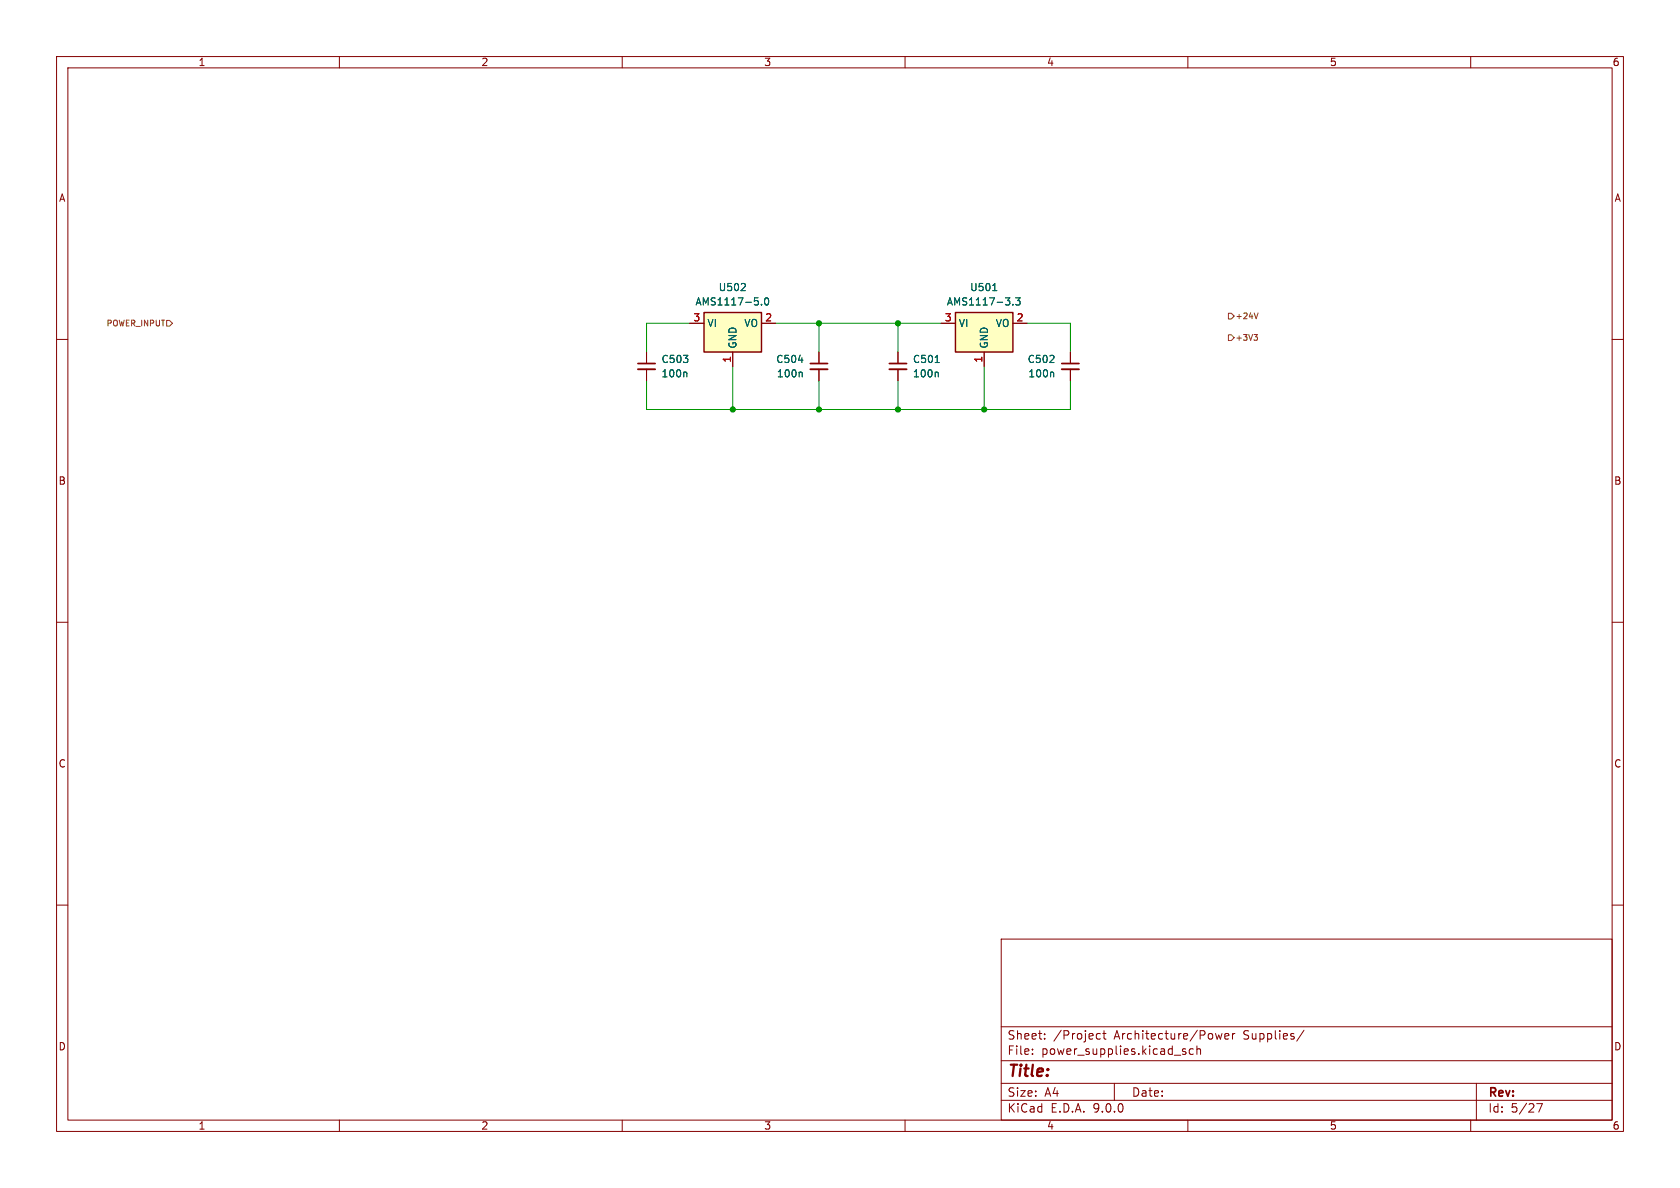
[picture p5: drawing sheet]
<svg xmlns="http://www.w3.org/2000/svg" width="297mm" height="210mm" viewBox="0 0 297 210" stroke-linecap="round" stroke-linejoin="round" font-family="sans-serif">
<g fill="none" stroke="#840000" stroke-width=".18">
<path d="M10 10h277v190h-277zM12 12h273v186h-273zM60 10v2M110 10v2M160 10v2M210 10v2M260 10v2M10 60h2M285 60h2M10 110h2M285 110h2M10 160h2"/>
<path d="M177 166h108v32h-108zM285 160h2M60 198v2M110 198v2M160 198v2M177 194.5h108M177 191.5h108M177 187.5h108M177 181.5h108M182.5 186.3v.1M182.5 185.5v.1M184.7 183.6v.1"/>
<path d="M184.7 182.8v.1M194 183.6h.5M194 182.8h.5M195 182.7h.5M195.2 182.2v1.3l.3 .2M197 191.5v3M209 185.7l.7 .4-.2 .3-.5-.1M209.6 185.5l-.4-.1-.2 .2M210 198v2M211 185.5l-.5-.1-.3 .3v.4l.2 .2h.6M211.6 185.5l.2-.1 .4 .1v.9M211.6 184.9v1.5"/>
<path d="M216 182.7l-.3 1-.2-.7-.3 .7M216.5 183.2l.7-.1v-.3l-.5-.1-.2 .2 .1 .7h.6M217.9 182.7v1M218.3 182.7l-.3 .1-.1 .2M230.5 182.1l-1.3 2M260 198v2M261 191.5v6.5M271.7 195.1h1l-.7 1.5"/>
</g>
<path d="M124.5 55.2h10.1v7h-10.1z" fill="#ffffc2"/>
<path d="M124.5 55.2h10.1v7h-10.1z" fill="none" stroke="#840000" stroke-width=".25"/>
<path d="M121.9 57.2h2.6M134.6 57.2h2.6M129.5 62.2v2.6M189.2 62.2v2.1M189.2 65.3v2" fill="none" stroke="#840000" stroke-width=".18"/>
<path d="M131 51.4h.8M131.7 50.2v.5M134.6 53.8v.1M135.3 52.7l.2-.1a.68 .68 0 0 1 .4 .7 .68 .68 0 0 1-.4 .6 .84 .84 0 0 1-.2-1.2zM186.1 65.8l.2 .2v.6" fill="none" stroke="#006464" stroke-width=".18"/>
<path d="M187.7 64.3h3.1" fill="none" stroke="#840000" stroke-width=".3"/>
<path d="M187.7 65.3h3.1" fill="none" stroke="#840000" stroke-width=".33"/>
<path d="M168.9 55.2h10.2v7h-10.2z" fill="#ffffc2"/>
<path d="M168.9 55.2h10.2v7h-10.2z" fill="none" stroke="#840000" stroke-width=".25"/>
<g fill="none" stroke="#840000" stroke-width=".18">
<path d="M121.9 57.2h2.6M134.6 57.2h2.6M166.4 57.2h2.5M179.1 57.2h2.5M114.3 62.2v2.1M114.3 65.3v2M129.5 62.2v2.6M144.8 62.2v2.1M144.8 65.3v2M158.7 62.2v2.1M158.7 65.3v2M174 62.2v2.6"/>
<path d="M189.2 62.2v2.1M189.2 65.3v2"/>
</g>
<g fill="none" stroke="#006464" stroke-width=".18">
<path d="M131 51.4h.8M131.7 50.2v.5M134.6 53.8v.1M135.3 52.7l.2-.1a.68 .68 0 0 1 .4 .7 .68 .68 0 0 1-.4 .6 .84 .84 0 0 1-.2-1.2zM175.5 51.4h.7M179.1 53.8v.1M179.6 52.6h.7l-.4 .5 .4 .2v.5l-.2 .1-.5-.1M121.2 65.8l.2 .2v.6M141.2 63.7h.7M141.6 65.8l.2 .2v.6M165.3 64.1h.8M165.7 65.8l.2 .2v.6"/>
<path d="M186.1 65.8l.2 .2v.6"/>
</g>
<path d="M112.8 64.3h3M143.3 64.3h3M157.2 64.3h3.1" fill="none" stroke="#840000" stroke-width=".3"/>
<path d="M112.8 65.3h3M143.3 65.3h3M157.2 65.3h3.1" fill="none" stroke="#840000" stroke-width=".33"/>
<path d="M29.5 56.6h.5l.5 .6-.5 .5h-.5zM217.2 59.2h.5l.5 .5-.5 .5h-.5zM217.2 55.4h.5l.5 .5-.5 .5h-.5zM221.7 59.1h.6l-.3 .4M222.1 59.5l.2 .2v.3l-.2 .2M222.4 55.3l-.3 1" fill="none" stroke="#725600" stroke-width=".18"/>
<path d="M121.9 57.2h-7.6v5M137.2 57.2h29.2M144.8 57.2v5M158.7 57.2v5M181.6 57.2h7.6v5M114.3 67.3v5.1h74.9v-5.1M129.5 64.8v7.6M144.8 67.3v5.1M158.7 67.3v5.1M174 64.8v7.6" fill="none" stroke="#009600" stroke-width=".18"/>
<g fill="#009600" stroke="#009600" stroke-width=".18">
<circle cx="129.5" cy="72.4" r=".46"/>
<circle cx="158.7" cy="72.4" r=".46"/>
<circle cx="174" cy="72.4" r=".46"/>
<circle cx="158.7" cy="57.2" r=".46"/>
<circle cx="144.8" cy="72.4" r=".46"/>
<circle cx="144.8" cy="57.2" r=".46"/>
</g>
<text font-size="2.8" fill="#840000" x="178" y="190.9">Title:</text>
<g font-size="2.1" fill="#840000">
<text x="178" y="184">Sheet:</text>
<text x="186.2" y="184">/Project</text>
<text x="197" y="184">Architecture/Power</text>
<text x="220" y="184">Supplies/</text>
<text x="178" y="186.7">File:</text>
<text x="184.1" y="186.7">power_supplies.kicad_sch</text>
<text x="178" y="196.9">KiCad</text>
<text x="178" y="194.1">Size:</text>
<text x="184.7" y="194.1">A4</text>
<text x="185.7" y="196.9">E.D.A.</text>
<text x="193.3" y="196.9">9.0.0</text>
<text x="200" y="194.1">Date:</text>
<text x="263" y="194.3">Rev:</text>
<text x="263" y="196.9">Id:</text>
<text x="267.1" y="196.9">5/27</text>
</g>
<g font-size="1.8" fill="#840000">
<text x="35" y="11.9">1</text>
<text x="85" y="11.9">2</text>
<text x="135" y="11.9">3</text>
<text x="185" y="11.9">4</text>
<text x="235" y="11.9">5</text>
<text x="285" y="11.9">6</text>
<text x="10.3" y="35.9">A</text>
<text x="285.3" y="35.9">A</text>
<text x="10.3" y="85.9">B</text>
<text x="285.3" y="85.9">B</text>
<text x="10.3" y="135.9">C</text>
<text x="285.3" y="135.9">C</text>
<text x="10.3" y="185.9">D</text>
<text x="285.3" y="185.9">D</text>
<text x="35" y="199.9">1</text>
<text x="85" y="199.9">2</text>
<text x="135" y="199.9">3</text>
<text x="185" y="199.9">4</text>
<text x="235" y="199.9">5</text>
<text x="285" y="199.9">6</text>
</g>
<g font-size="1.8" fill="#006464">
<text x="127" y="51.7">U502</text>
<text x="171.4" y="51.7">U501</text>
<text x="122.8" y="54.2">AMS1117-5.0</text>
<text x="125" y="58">VI</text>
<text x="131.5" y="58">VO</text>
<text x="167.3" y="54.2">AMS1117-3.3</text>
<text x="169.4" y="58">VI</text>
<text x="175.9" y="58">VO</text>
<text x="116.8" y="64.4">C503</text>
<text x="130.4" y="61.7" transform="rotate(-90 130.4 61.7)">GND</text>
<text x="137.1" y="64.4">C504</text>
<text x="161.3" y="64.4">C501</text>
<text x="174.9" y="61.7" transform="rotate(-90 174.9 61.7)">GND</text>
<text x="181.6" y="64.4">C502</text>
<text x="116.8" y="66.9">100n</text>
<text x="137.2" y="66.9">100n</text>
<text x="161.3" y="66.9">100n</text>
<text x="181.7" y="66.9">100n</text>
</g>
<g font-size="1.8" fill="#a90000">
<text x="122.5" y="56.9">3</text>
<text x="135.2" y="56.9">2</text>
<text x="166.9" y="56.9">3</text>
<text x="179.6" y="56.9">2</text>
<text x="129.3" y="64.2" transform="rotate(-90 129.3 64.2)">1</text>
<text x="173.7" y="64.2" transform="rotate(-90 173.7 64.2)">1</text>
</g>
<g font-size="1.4" fill="#725600">
<text x="18.7" y="57.9">POWER_INPUT</text>
<text x="218.3" y="56.6">+24V</text>
<text x="218.3" y="60.4">+3V3</text>
</g>
</svg>
